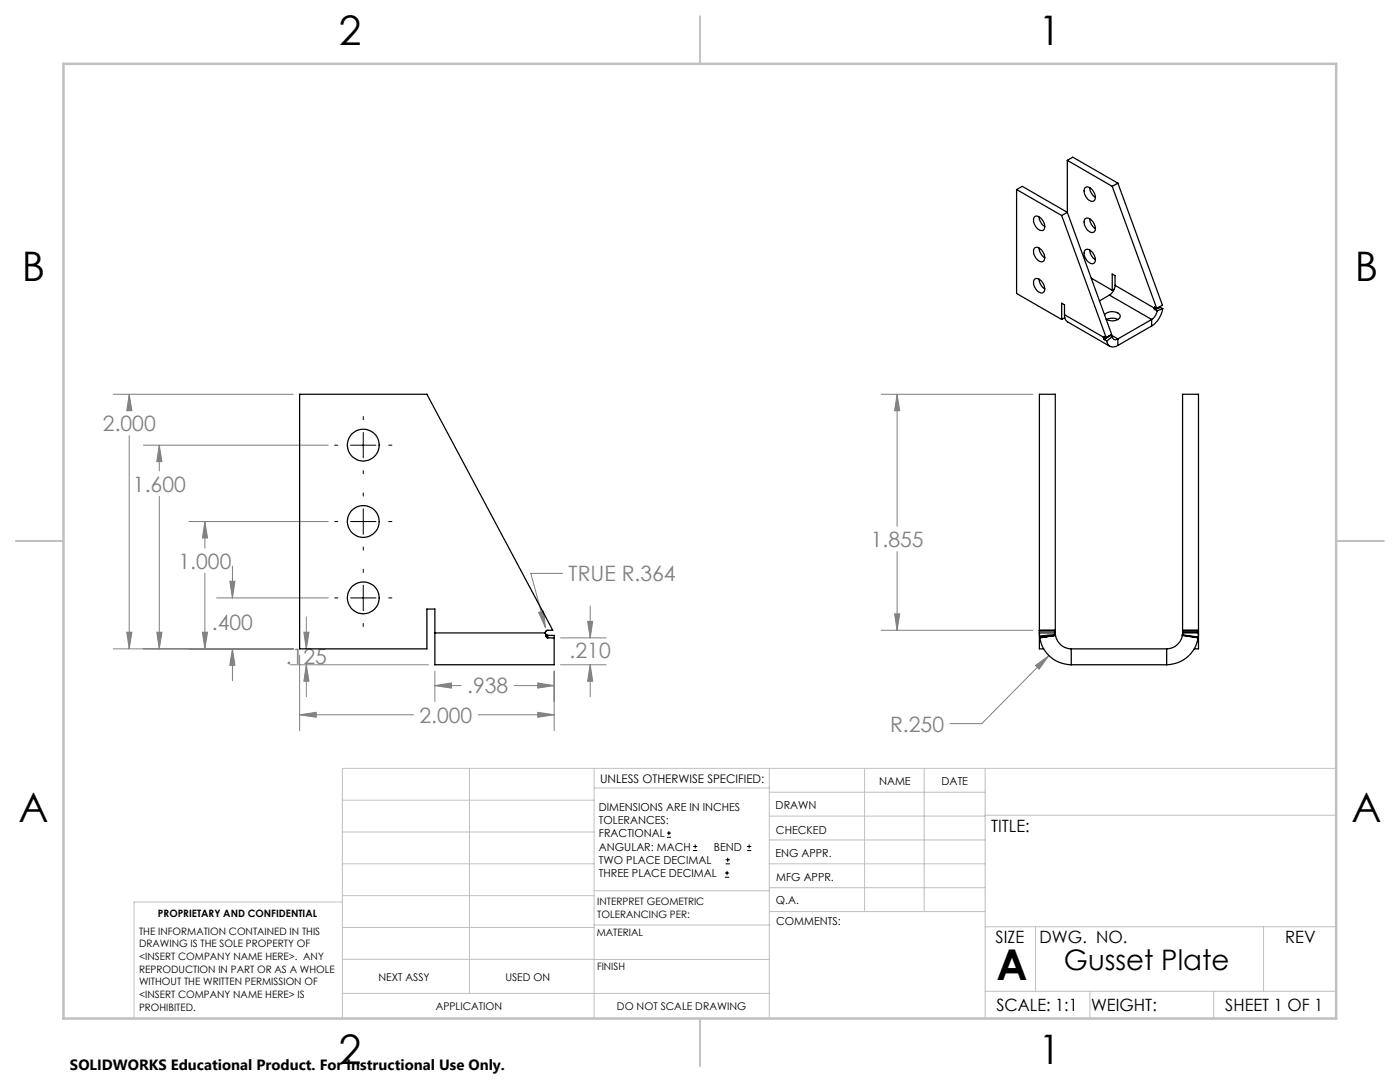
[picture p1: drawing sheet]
<svg xmlns="http://www.w3.org/2000/svg" width="279mm" height="216mm" viewBox="0 0 279 216" stroke-linecap="round" stroke-linejoin="round" font-family="sans-serif">
<g fill="none" stroke="#000" stroke-width=".2">
<path d="M66.8 88.8h.6M70 88.8h5M72.5 83.1v.6M72.5 86.3v5.1M72.5 93.9v.6M72.5 98.4v.6M77.6 88.8h.6M66.8 104.1h.6M66.8 119.3h.6M70 104.1h5M70 119.3h5M72.5 101.5v5.1"/>
<path d="M72.5 109.1v.7M72.5 113.6v.6M72.5 116.8v5M77.6 104.1h.6M77.6 119.3h.6M72.5 124.4v.6M133.1 167.1h.8M133.1 166.2h.8M133.5 165.8v.9M138.3 169.7h.8M138.3 168.9h.8M138.7 168.5v.8"/>
<path d="M144.7 175h.8M144.7 174.2h.8M144.8 172.4h.9M144.8 171.6h.9M145.1 173.8v.8M145.2 171.1v.9M149.1 169.7h.8M149.1 168.9h.8M149.5 168.5v.8"/>
</g>
<g fill="none" stroke="#808080" stroke-width=".2">
<path d="M22.6 78.7h35.9M25.8 78.7v3.2M25.8 78.7l.5 3.3h-1zM175.9 78.7h30.3M179 78.7v26.3M179 78.7l.6 3.3h-1.1zM25.8 86.9v42.6M28.6 88.8h36.9M31.8 88.8v5.2M31.8 99v30.5M31.8 88.8l.5 3.3h-1zM37.7 104.1h27.8"/>
<path d="M40.9 104.1v5.3M40.9 114.4v15.1M40.9 104.1l.5 3.3h-1zM43.2 119.3h22.3M45.9 116h1l-.5 3.3zM46.4 113v6.3M112.3 114.4h-6.4l3 10.9M179 110.1v15.7M22.6 129.5h35.9M25.3 126.2h1l-.5 3.3zM31.3 126.2h1l-.5 3.3zM40.4 126.2h1l-.5 3.3z"/>
<path d="M46.4 129.5v6.3M46.4 129.5l.5 3.3h-1zM58 132.6h27.5M59.8 130.7v15.1M60.6 126.2h1.1l-.6 3.3zM61.1 123.1v6.4M61.1 132.6v6.4M61.1 132.6l.6 3.3h-1.1zM86.8 133.9v6.1M86.8 136.8h5.2M86.8 136.8l3.3-.5v1zM102.6 136.8h8"/>
<path d="M107.3 136.3l3.3 .5-3.3 .5zM107.5 122.2l1-.3 .4 3.4zM110.6 133.9v11.9M111.9 132.6h9.1M111.9 127.3h9.1M117.3 124h1l-.5 3.3zM117.8 132.6l.5 3.3h-1zM117.8 120.9v6.4M117.8 132.6v6.4M175.9 125.8h30.3M178.5 122.5h1.1l-.6 3.3zM206.7 132.8l2.6-2-1.9 2.7z"/>
<path d="M209.3 130.8l-13.4 13.6h-6.3M59.8 142.6h22.7M59.8 142.6l3.3-.5v1zM95.4 142.6h15.2M107.3 142.1l3.3 .5-3.3 .5z"/>
</g>
<g fill="none" stroke="#c0c0c0" stroke-width=".2">
<path d="M68.3 159.7h50.3M93.7 153.3v44.9M118.6 153.3v49.9M118.6 157.2h34.9M153.5 153.3v49.9M153.5 158.1h43.1M172.5 153.3v28.6M184.4 153.3v28.6M196.6 153.3v49.9M266.7 153.3h-198.4v49.9M68.3 178.7h50.3M68.3 172.4h50.3"/>
<path d="M68.3 166h50.3M68.3 180h-41.6v23.2M118.6 177.7h35M153.5 167.6h43.1M153.5 162.8h43.1M153.5 172.4h43.1M153.5 177.1h43.1M196.6 162.7h70.1M68.3 198.2h85.2M68.3 191.4l85.2 .1M68.3 185.1h50.3M118.6 184.6h35"/>
<path d="M153.6 181.9h43M196.6 197.8h70.1M196.6 184.9h70.1M206.7 184.9v12.9M217.5 197.8v5.4M242.2 197.8v5.4M252.2 184.9v12.9"/>
</g>
<path d="M139.7 3.2v9.5M3.1 107.9h9.6M266.7 107.9h9.5M139.7 203.2v9.6" fill="none" stroke="#c0c0c0" stroke-width=".25"/>
<path d="M12.7 12.7h254v190.5h-254z" fill="none" stroke="#c0c0c0" stroke-width=".5"/>
<path d="M46.4 129.5l.5 3.3h-1zM45.9 116h1l-.5 3.3zM40.4 126.2h1l-.5 3.3zM40.9 104.1l.5 3.3h-1zM31.3 126.2h1l-.5 3.3zM31.8 88.8l.5 3.3h-1zM25.3 126.2h1l-.5 3.3zM25.8 78.7l.5 3.3h-1zM61.1 132.6l.6 3.3h-1.1zM60.6 126.2h1.1l-.6 3.3zM86.8 136.8l3.3-.5v1zM107.3 136.3l3.3 .5-3.3 .5zM59.8 142.6l3.3-.5v1zM107.3 142.1l3.3 .5-3.3 .5zM117.8 132.6l.5 3.3h-1zM117.3 124h1l-.5 3.3zM107.5 122.2l1.4 3.1-.4-3.4zM206.7 132.8l.7 .7 1.9-2.7zM179 78.7l.6 3.3h-1.1zM178.5 122.5h1.1l-.6 3.3z" fill="#808080"/>
<g fill="none" stroke="#000" stroke-width=".25">
<path d="M202.9 37.8v20.8l9 5.1M202.9 37.8l9 5.2M202.9 37.8l1.1-.6 9 5.2M213 32v10.4M213 32l9 5.2M213 32l1.1-.6 9 5.1M216.5 37.5a1.25 1.25 0 0 1 1.8 .8l.1 .2a1.02 1.02 0 0 1-.5 1.7 2.14 2.14 0 0 1-1.4-2.7zM217.5 37.4l.3 1.2 .8 .8M222 37.2l8.9 24.4M223.1 36.5l-1.1 .7M223.1 36.5l8.9 24.4-1.1 .7M206.4 55.7a1.33 1.33 0 0 1 1.8 1 1.08 1.08 0 0 1-.3 1.8 2.06 2.06 0 0 1-1.5-2.8z"/>
<path d="M206.4 49.5a1.08 1.08 0 0 1 1.6 .6 1.36 1.36 0 0 1 0 2.1 1.98 1.98 0 0 1-1.6-2.7zM206.4 43.3a1.13 1.13 0 0 1 1.6 .6l.2 .4a1.08 1.08 0 0 1-.3 1.7 2.06 2.06 0 0 1-1.5-2.7zM207.4 43.3l.2 .8 .4 .7 .5 .4M207.4 49.5l.4 1.2 .7 .7M207.4 55.7l.3 1.1 .8 .8M211.9 43l8.9 24.4M213 42.4l-1.1 .6M213 42.4l8.9 24.3-1.1 .7M216.5 50a1.12 1.12 0 0 1 1.7 .6l.1 .2a1.16 1.16 0 0 1-.2 1.8 2.12 2.12 0 0 1-1.6-2.6zM216.6 43.6a1.41 1.41 0 0 1 1.8 1.2 .98 .98 0 0 1-.5 1.6 2 2 0 0 1-1.3-2.8zM217.5 43.7l.3 1.1 .8 .8M217.5 49.9l.3 1.1 .8 .8"/>
<path d="M217.8 55.5l4.2 2.4M221.4 58.9l-2 1.1M221.4 58.9l8.4 4.8M222.4 57.7l-.4 .2M222.5 56.9a2.45 2.45 0 0 1-1.1 2M222.5 56.9l7.8 4.6M222.5 56.9v-1.9l-.5-.3v3.2M212.4 62.8a1.49 1.49 0 0 0 .7 1.4l8.4 4.9M212.4 62.8v-2l-.5-.3v3.2M212.4 62.8l7.8 4.5M212.5 63.4l-.6 .3M220.2 67.3l.1 .3"/>
<path d="M220.3 67.6v.1M220.3 67.7l.1 .1M220.4 67.2l-.2 .1M220.4 67.2l.4 .2M220.4 67.8l.5 .3M220.5 62.8a2.13 2.13 0 0 1 3 .1 1.15 1.15 0 0 1-1.4 1.1l-1.3-.3M220.6 67.3l-.3 .3M220.8 63.7l.9-.2h.9l.5 .2M220.9 68.1a1.33 1.33 0 0 0 .8 1.1 1.33 1.33 0 0 0 1.4-.3M220.9 67.3l-.6 .4M221.3 67.1l-.9 .6M221.5 66.9h.1"/>
<path d="M221.5 66.9l.5 .3M221.5 66.9l-1.1 .9M221.7 66.8l1.4 .8M222 67.2a.66 .66 0 0 0 .4 .6 .66 .66 0 0 0 .7-.2M222 67.2l-1.1 .9M223.1 67.6v1.3M229.8 63.7l-6.7 3.9M229.8 63.7v1.4M229.8 65.1l-6.7 3.8M230.3 61.4v.1M230.3 61.5l.1 .2M230.3 61.5h.1"/>
<path d="M230.4 61.7h.1M230.4 61.7l.1 .1M230.4 61.3h.1M230.4 61.3l-.1 .1M230.5 61.8l.4 .2M230.5 61.3l.4 .3M230.5 61.3l-.2 .2M230.8 61.5l-.4 .2M230.9 62a2.71 2.71 0 0 1-1.1 1.7M231.5 61.2h-.1M231.5 61.2h.1M231.5 61.2l-.5 .3"/>
<path d="M231.5 61.2l.1 .1M231.6 61.3l-1.1 .5M231.6 61.3l.5 .3M232.1 61.6l-.3 .8-.6 1.3-.7 .9-.7 .5M232.1 61.6l-1.2 .4M86.8 126.3v6.3h23.8v-5.3M86.8 126.3v-4.8h-1.6v8h-25.4v-50.8h25.4l25.1 47.1h-1.1l-.3 .2-.1 .3M86.8 126.3h22M108.8 126.3l.1 .3M108.8 126.3l.1 .6M108.9 126.6v.3M108.9 126.9l.2 .3"/>
<path d="M108.9 126.6l.2 .2M109.1 127.2l.2 .1M109.1 126.8v.4M109.1 126.8h.1M109.1 126.8h.2v.5M109.2 126.8v.4M109.2 126.8h1.4v.5M109.3 127.3h1.3M207.4 125.8h.1M207.4 125.8v.1M207.4 125.9v.4M207.4 126.3h3.2"/>
<path d="M207.4 126.3v3.2h.9M207.4 125.8v-47.1h3.2v47.1M207.4 125.8h3.2M207.4 125.9h3.2M207.4 126.3l.1 .6M207.5 126.9v.3M207.5 127.3a6.4 6.4 0 0 0 6.3 5.3M207.5 127.2v.1M210.6 125.8h.1M210.6 125.8v.1M210.6 126.6l-3.1 .3M210.6 125.9v.4"/>
<path d="M210.6 126.3v.3M210.6 126.6v.2M210.6 126.8a3.3 3.3 0 0 0 3.2 2.7M210.6 126.8l-3.1 .5M210.6 126.8l-3.1 .4M210.6 126.8h.1M213.8 132.6h19M213.8 129.5h19M213.8 129.5v3.1M232.8 129.5v3.1M236 126.8a3.3 3.3 0 0 1-3.2 2.7M236 126.8l3.1 .5"/>
<path d="M236 126.7v.1M236 126.8l3.1 .4M236 126.7l3.1 .4M236 125.8h.1M236 125.8v.3M236 126.3v.4M236 126.1v.2M236 126.3h3.2M236 125.8v-47.1h3.2v47.1M236 125.8h3.2M236 126.1h3.2M239.1 127.3a6.4 6.4 0 0 1-6.3 5.3"/>
<path d="M239.1 127.1v.2M239.2 125.8h.1M239.2 125.8v.3M239.2 126.3l-.1 .8M239.2 126.1v.2M239.2 126.3v3.2h-.9"/>
<circle cx="72.5" cy="88.8" r="3.2"/>
<circle cx="72.5" cy="119.3" r="3.2"/>
<circle cx="72.5" cy="104" r="3.2"/>
</g>
<text font-size="8.5" x="198.9" y="195.5">A</text>
<g font-size="8.1">
<text x="67.6" y="8.9">2</text>
<text x="207.3" y="8.9">1</text>
<text x="4.4" y="56.2">B</text>
<text x="270.4" y="56.2">B</text>
<text x="3.7" y="164.1">A</text>
<text x="269.7" y="164.1">A</text>
<text x="67.6" y="212.4">2</text>
<text x="207.3" y="212.4">1</text>
</g>
<text font-size="5.6" x="212.3" y="193.5">Gusset Plate</text>
<g font-size="4.2" fill="#808080">
<text x="20.5" y="86">2.000</text>
<text x="26.5" y="98.1">1.600</text>
<text x="35.6" y="113.5">1.000</text>
<text x="173.8" y="109.1">1.855</text>
<text x="113.5" y="116">TRUE R.364</text>
<text x="42.3" y="125.7">.400</text>
<text x="113.7" y="131.3">.210</text>
<text x="57.1" y="132.5">.125</text>
<text x="93.2" y="138.4">.938</text>
<text x="83.7" y="144.2">2.000</text>
<text x="177.6" y="146">R.250</text>
</g>
<g font-size="3.4">
<text x="197.8" y="166">TITLE:</text>
<text x="198.7" y="188.1">SIZE</text>
<text x="207.5" y="188.1">DWG. NO.</text>
<text x="256.5" y="188.2">REV</text>
<text x="198.8" y="201.7">SCALE: 1:1</text>
<text x="217.7" y="201.8">WEIGHT:</text>
<text x="244.5" y="201.7">SHEET 1 OF 1</text>
</g>
<text font-size="3" x="14" y="213.5">SOLIDWORKS Educational Product. For Instructional Use Only.</text>
<text font-size="2.4" x="119.8" y="156.2">UNLESS OTHERWISE SPECIFIED:</text>
<g font-size="2.2">
<text x="119.5" y="161.8">DIMENSIONS ARE IN INCHES</text>
<text x="154.8" y="161.4">DRAWN</text>
<text x="175.4" y="156.6">NAME</text>
<text x="187.9" y="156.7">DATE</text>
<text x="119.5" y="164.4">TOLERANCES:</text>
<text x="119.5" y="167.1">FRACTIONAL</text>
<text x="154.9" y="166.3">CHECKED</text>
<text x="119.5" y="169.7">ANGULAR: MACH</text>
<text x="119.5" y="172.4">TWO PLACE DECIMAL</text>
<text x="142.5" y="169.7">BEND</text>
<text x="154.8" y="171">ENG APPR.</text>
<text x="119.5" y="175">THREE PLACE DECIMAL</text>
<text x="154.9" y="175.7">MFG APPR.</text>
<text x="154.9" y="180.4">Q.A.</text>
<text x="154.9" y="184.6">COMMENTS:</text>
</g>
<g font-size="2.1">
<text x="75.5" y="195.7">NEXT ASSY</text>
<text x="100.9" y="195.7">USED ON</text>
<text x="86.9" y="201.5">APPLICATION</text>
<text x="123.1" y="201.6">DO NOT SCALE DRAWING</text>
</g>
<g font-size="2">
<text x="31.5" y="182.9">PROPRIETARY AND CONFIDENTIAL</text>
<text x="119.2" y="180.6">INTERPRET GEOMETRIC</text>
<text x="119.2" y="183.1">TOLERANCING PER:</text>
<text x="27.8" y="186.5">THE INFORMATION CONTAINED IN THIS</text>
<text x="27.8" y="189">DRAWING IS THE SOLE PROPERTY OF</text>
<text x="27.8" y="191.6">&lt;INSERT COMPANY NAME HERE&gt;. ANY</text>
<text x="119.1" y="186.7">MATERIAL</text>
<text x="27.8" y="194.1">REPRODUCTION IN PART OR AS A WHOLE</text>
<text x="27.8" y="196.6">WITHOUT THE WRITTEN PERMISSION OF</text>
<text x="119.1" y="193.5">FINISH</text>
<text x="27.8" y="199.1">&lt;INSERT COMPANY NAME HERE&gt; IS</text>
<text x="27.8" y="201.7">PROHIBITED.</text>
</g>
</svg>
